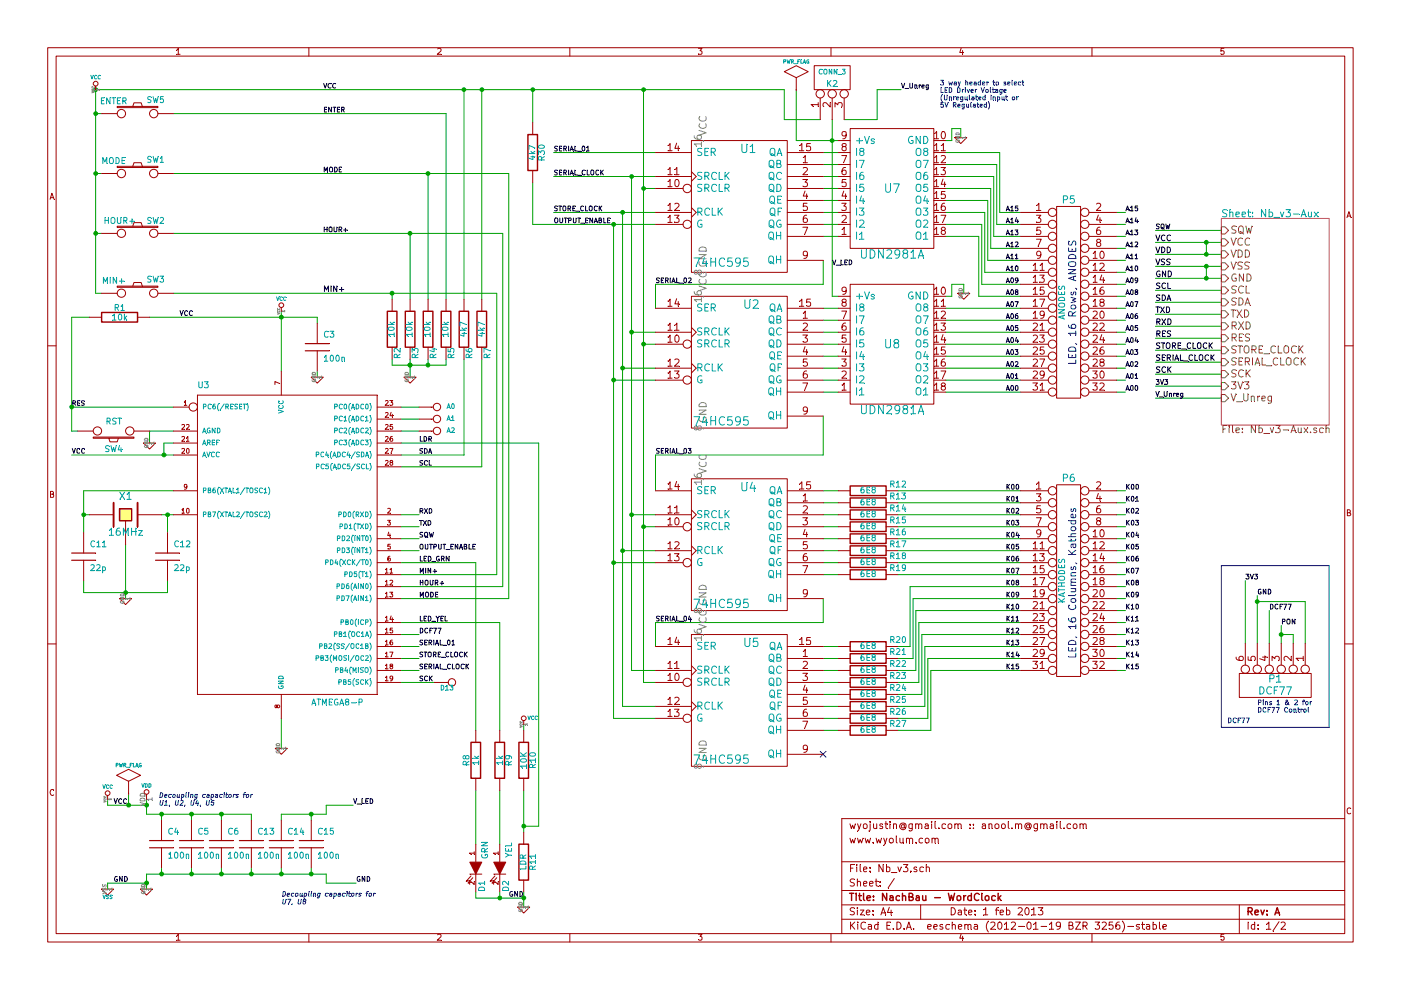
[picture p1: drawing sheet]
EESchema Schematic File Version 2  date 2/1/2013 2:38:01 PM
LIBS:Nb_v2
LIBS:power
LIBS:Nb_v3-cache
EELAYER 25  0
EELAYER END
$Descr A4 11700 8267
encoding utf-8
Sheet 1 2
Title "NachBau - WordClock"
Date "1 feb 2013"
Rev "A"
Comp ""
Comment1 "www.wyolum.com"
Comment2 "wyojustin@gmail.com :: anool.m@gmail.com"
Comment3 ""
Comment4 ""
$EndDescr
Wire Wire Line
	7000 1175 6650 1175
Wire Wire Line
	6650 1175 6650 750 
Connection ~ 2600 6800
Wire Wire Line
	2950 6725 2725 6725
Wire Wire Line
	2725 6725 2725 6800
Wire Wire Line
	2725 6800 2350 6800
Wire Wire Line
	2100 6850 2100 6800
Connection ~ 1600 6800
Wire Wire Line
	1600 6800 1600 6850
Connection ~ 2350 7300
Wire Wire Line
	2350 7250 2350 7300
Connection ~ 1850 7300
Wire Wire Line
	1850 7300 1850 7250
Connection ~ 1350 7300
Wire Wire Line
	1350 7300 1350 7250
Connection ~ 1225 6725
Wire Wire Line
	2600 6850 2600 6800
Wire Wire Line
	2100 6800 1225 6800
Wire Wire Line
	1225 6800 1225 6675
Wire Wire Line
	7525 750  7325 750 
Wire Wire Line
	7325 750  7325 1000
Wire Wire Line
	7325 1000 7050 1000
Wire Wire Line
	6550 1000 6550 750 
Wire Wire Line
	6550 1000 6850 1000
Connection ~ 3575 1450
Connection ~ 3425 1950
Connection ~ 3275 2450
Connection ~ 800  1950
Wire Wire Line
	800  1950 850  1950
Wire Wire Line
	3425 3000 3425 3150
Wire Wire Line
	7500 6000 7750 6000
Wire Wire Line
	7750 6000 7750 5500
Wire Wire Line
	7750 5500 8525 5500
Wire Wire Line
	7500 5800 7700 5800
Wire Wire Line
	7700 5800 7700 5300
Wire Wire Line
	7700 5300 8525 5300
Wire Wire Line
	7000 6100 6875 6100
Wire Wire Line
	7900 1375 8325 1375
Wire Wire Line
	8325 1375 8325 1875
Wire Wire Line
	8325 1875 8525 1875
Wire Wire Line
	7900 1575 8275 1575
Wire Wire Line
	8275 1575 8275 2075
Wire Wire Line
	8275 2075 8525 2075
Wire Wire Line
	7950 2475 7950 2375
Connection ~ 10500 5025
Wire Wire Line
	10900 5375 10900 5025
Wire Wire Line
	10900 5025 10500 5025
Wire Wire Line
	10400 5375 10400 4850
Wire Wire Line
	10500 5375 10500 4975
Wire Wire Line
	4375 7500 3975 7500
Connection ~ 4375 7500
Connection ~ 4450 750 
Wire Wire Line
	4450 750  4450 1025
Connection ~ 3875 750 
Wire Wire Line
	3875 750  3875 2500
Wire Wire Line
	3350 3800 3875 3800
Wire Wire Line
	3875 3800 3875 3000
Wire Wire Line
	8525 2275 8225 2275
Wire Wire Line
	8225 2275 8225 1775
Wire Wire Line
	8225 1775 7900 1775
Wire Wire Line
	8525 2475 8175 2475
Wire Wire Line
	8175 2475 8175 1975
Wire Wire Line
	8175 1975 7900 1975
Wire Wire Line
	8525 5100 7650 5100
Wire Wire Line
	7650 5100 7650 5600
Wire Wire Line
	7650 5600 7500 5600
Wire Wire Line
	8525 4900 7600 4900
Wire Wire Line
	7600 4900 7600 5400
Wire Wire Line
	900  7425 900  7375
Wire Wire Line
	900  7375 1225 7375
Wire Notes Line
	10200 6075 11100 6075
Wire Wire Line
	3350 5300 3500 5300
Wire Wire Line
	10200 1925 9650 1925
Wire Wire Line
	8525 4800 7500 4800
Wire Wire Line
	8525 4600 7500 4600
Wire Wire Line
	8525 4400 7500 4400
Wire Wire Line
	8525 4200 7500 4200
Wire Wire Line
	7000 4100 6875 4100
Wire Wire Line
	7000 4300 6875 4300
Wire Wire Line
	7000 4500 6875 4500
Wire Wire Line
	7000 4700 6875 4700
Wire Wire Line
	6875 5400 7000 5400
Wire Wire Line
	7000 5600 6875 5600
Wire Wire Line
	7000 5800 6875 5800
Wire Wire Line
	6875 6000 7000 6000
Connection ~ 5375 750 
Wire Wire Line
	6550 750  800  750 
Wire Wire Line
	7000 2475 6950 2475
Wire Wire Line
	8025 1150 8025 1075
Wire Wire Line
	8025 1075 7950 1075
Wire Wire Line
	7950 1075 7950 1175
Wire Wire Line
	7950 1175 7900 1175
Wire Wire Line
	8525 2575 7900 2575
Wire Wire Line
	8525 2775 7900 2775
Wire Wire Line
	8525 2975 7900 2975
Wire Wire Line
	8525 3175 7900 3175
Wire Wire Line
	5475 5400 5475 5200
Wire Wire Line
	5475 5200 6875 5200
Wire Wire Line
	6875 5200 6875 5000
Wire Wire Line
	6875 3175 7000 3175
Wire Wire Line
	6875 2975 7000 2975
Wire Wire Line
	6875 2775 7000 2775
Wire Wire Line
	6875 2575 7000 2575
Wire Wire Line
	6875 1875 7000 1875
Wire Wire Line
	6875 1675 7000 1675
Wire Wire Line
	6875 1475 7000 1475
Wire Wire Line
	6875 1275 7000 1275
Connection ~ 5200 1775
Wire Wire Line
	5475 1775 4625 1775
Wire Wire Line
	5475 1275 4625 1275
Connection ~ 5375 2875
Wire Wire Line
	5375 2875 5475 2875
Wire Wire Line
	5475 4400 5375 4400
Connection ~ 5125 3175
Wire Wire Line
	5125 3175 5475 3175
Wire Wire Line
	5275 4300 5475 4300
Connection ~ 5275 2775
Wire Wire Line
	5475 2775 5275 2775
Wire Wire Line
	5200 1775 5200 5900
Wire Wire Line
	5200 5900 5475 5900
Wire Wire Line
	3350 3500 3500 3500
Connection ~ 4025 750 
Wire Wire Line
	4250 5000 4250 1450
Wire Wire Line
	3350 5700 3625 5700
Wire Wire Line
	3350 5400 3500 5400
Wire Wire Line
	4175 6600 4175 7050
Wire Wire Line
	4200 4900 4200 1950
Wire Wire Line
	4150 4800 4150 2450
Wire Wire Line
	3350 4500 3500 4500
Wire Wire Line
	3350 3700 4500 3700
Connection ~ 1050 4950
Wire Wire Line
	1400 4850 1400 4950
Connection ~ 700  4300
Wire Wire Line
	700  4450 700  4100
Wire Wire Line
	3350 5600 3500 5600
Wire Wire Line
	1450 950  3725 950 
Connection ~ 3575 3050
Wire Wire Line
	3725 3050 3275 3050
Wire Wire Line
	3725 3050 3725 3000
Wire Wire Line
	4175 7450 4175 7500
Connection ~ 10075 2025
Connection ~ 10075 2125
Wire Wire Line
	10075 2025 10075 2125
Wire Wire Line
	9650 3025 10200 3025
Wire Wire Line
	9650 2825 10200 2825
Wire Wire Line
	9650 2625 10200 2625
Wire Wire Line
	9650 2425 10200 2425
Wire Wire Line
	9650 2225 10200 2225
Wire Wire Line
	9650 2025 10200 2025
Wire Wire Line
	4200 4900 3350 4900
Wire Wire Line
	1250 2650 2650 2650
Wire Wire Line
	4375 6100 4375 6050
Wire Wire Line
	3350 4300 3500 4300
Connection ~ 1370 3800
Wire Wire Line
	1370 3800 1370 3700
Wire Wire Line
	1370 3700 1450 3700
Wire Wire Line
	1450 3800 600  3800
Wire Wire Line
	2650 3100 2650 3150
Wire Wire Line
	3975 6600 3975 7050
Wire Wire Line
	3275 2500 3275 2450
Connection ~ 800  750 
Wire Wire Line
	1450 3400 600  3400
Wire Wire Line
	750  2650 600  2650
Wire Wire Line
	2350 2600 2350 3100
Wire Wire Line
	750  4300 700  4300
Wire Wire Line
	2350 6000 2350 6250
Wire Wire Line
	3575 3000 3575 3050
Wire Wire Line
	3425 2500 3425 1950
Wire Wire Line
	3575 2500 3575 1450
Connection ~ 3425 3050
Wire Wire Line
	1450 3600 1250 3600
Wire Wire Line
	1250 3600 1250 3700
Wire Wire Line
	1350 4300 1450 4300
Wire Wire Line
	700  4100 1450 4100
Connection ~ 2350 2650
Wire Wire Line
	3975 7500 3975 7450
Wire Wire Line
	600  2650 600  3600
Wire Wire Line
	600  3600 650  3600
Connection ~ 600  3400
Wire Wire Line
	3275 3050 3275 3000
Connection ~ 3425 3050
Wire Wire Line
	2650 2650 2650 2700
Wire Wire Line
	1050 4550 1050 5000
Wire Wire Line
	3350 4400 3500 4400
Wire Wire Line
	4375 7450 4375 7575
Wire Wire Line
	4500 3700 4500 6900
Wire Wire Line
	4500 6900 4375 6900
Connection ~ 4375 6900
Wire Wire Line
	4150 4800 3350 4800
Wire Wire Line
	3500 3600 3350 3600
Wire Wire Line
	9650 2125 10200 2125
Wire Wire Line
	9650 2325 10200 2325
Wire Wire Line
	9650 2525 10200 2525
Wire Wire Line
	9650 2725 10200 2725
Wire Wire Line
	9650 2925 10200 2925
Wire Wire Line
	9650 3125 10200 3125
Wire Wire Line
	10075 2325 10075 2225
Connection ~ 10075 2325
Connection ~ 10075 2225
Wire Wire Line
	850  950  800  950 
Connection ~ 800  950 
Wire Wire Line
	3725 950  3725 2500
Wire Wire Line
	3975 6100 3975 4700
Wire Wire Line
	1400 4450 1400 4300
Connection ~ 1400 4300
Wire Wire Line
	1400 4950 700  4950
Wire Wire Line
	700  4950 700  4850
Wire Wire Line
	3350 4600 3500 4600
Wire Wire Line
	3975 4700 3350 4700
Wire Wire Line
	3350 5200 4175 5200
Wire Wire Line
	4175 5200 4175 6100
Wire Wire Line
	3350 5500 3500 5500
Wire Wire Line
	4250 5000 3350 5000
Wire Wire Line
	3350 3400 3500 3400
Wire Wire Line
	5275 1475 5275 5600
Wire Wire Line
	5275 5600 5475 5600
Wire Wire Line
	5200 3075 5475 3075
Connection ~ 5200 3075
Wire Wire Line
	5475 4600 5200 4600
Connection ~ 5200 4600
Wire Wire Line
	5475 6000 5125 6000
Wire Wire Line
	5125 6000 5125 1875
Wire Wire Line
	5125 4700 5475 4700
Connection ~ 5125 4700
Wire Wire Line
	5375 1575 5475 1575
Connection ~ 5375 1575
Wire Wire Line
	5475 5700 5375 5700
Wire Wire Line
	5375 5700 5375 750 
Connection ~ 5375 4400
Wire Wire Line
	6875 3475 6875 3800
Wire Wire Line
	6875 3800 5475 3800
Wire Wire Line
	5475 3800 5475 4100
Wire Wire Line
	5475 1475 4625 1475
Connection ~ 5275 1475
Connection ~ 5125 1875
Wire Wire Line
	7000 1375 6875 1375
Wire Wire Line
	7000 1575 6875 1575
Wire Wire Line
	7000 1775 6875 1775
Wire Wire Line
	7000 1975 6875 1975
Wire Wire Line
	7000 2675 6875 2675
Wire Wire Line
	7000 2875 6875 2875
Wire Wire Line
	7000 3075 6875 3075
Wire Wire Line
	7000 3275 6875 3275
Wire Wire Line
	6875 2175 6875 2375
Wire Wire Line
	6875 2375 5475 2375
Wire Wire Line
	5475 2375 5475 2575
Wire Wire Line
	7900 3275 8525 3275
Wire Wire Line
	7900 3075 8525 3075
Wire Wire Line
	7900 2875 8525 2875
Wire Wire Line
	7900 2675 8525 2675
Wire Wire Line
	7950 2475 7900 2475
Wire Wire Line
	7950 2375 8050 2375
Wire Wire Line
	6875 5900 7000 5900
Wire Wire Line
	6875 5700 7000 5700
Wire Wire Line
	6875 5500 7000 5500
Wire Wire Line
	6875 4800 7000 4800
Wire Wire Line
	6875 4600 7000 4600
Wire Wire Line
	6875 4400 7000 4400
Wire Wire Line
	6875 4200 7000 4200
Wire Wire Line
	7500 4100 8525 4100
Wire Wire Line
	7500 4300 8525 4300
Wire Wire Line
	7500 4500 8525 4500
Wire Wire Line
	7500 4700 8525 4700
Wire Wire Line
	7600 5400 7500 5400
Wire Wire Line
	10200 3225 9650 3225
Wire Wire Line
	900  6675 900  6725
Wire Wire Line
	900  6725 1225 6725
Wire Wire Line
	1075 6625 1075 6725
Connection ~ 1075 6725
Wire Wire Line
	8050 2375 8050 2450
Wire Wire Line
	7500 5500 7625 5500
Wire Wire Line
	7625 5500 7625 5000
Wire Wire Line
	7625 5000 8525 5000
Wire Wire Line
	7900 1875 8200 1875
Wire Wire Line
	8200 1875 8200 2375
Wire Wire Line
	8200 2375 8525 2375
Connection ~ 5275 4300
Wire Wire Line
	3350 3900 4025 3900
Wire Wire Line
	4025 3900 4025 3000
Wire Wire Line
	4025 750  4025 2500
Wire Wire Line
	4450 1525 4450 1875
Wire Wire Line
	4450 1875 5475 1875
Wire Wire Line
	10600 5375 10600 5100
Connection ~ 4175 7500
Wire Wire Line
	4375 6600 4375 6950
Wire Wire Line
	10700 5375 10700 5225
Wire Wire Line
	10800 5375 10800 5300
Wire Wire Line
	10800 5300 10700 5300
Connection ~ 10700 5300
Wire Notes Line
	10200 6075 10200 4725
Wire Notes Line
	10200 4725 11100 4725
Wire Notes Line
	11100 4725 11100 6075
Wire Wire Line
	8525 2175 8250 2175
Wire Wire Line
	8250 2175 8250 1675
Wire Wire Line
	8250 1675 7900 1675
Wire Wire Line
	8525 1975 8300 1975
Wire Wire Line
	8300 1975 8300 1475
Wire Wire Line
	8300 1475 7900 1475
Wire Wire Line
	8525 1775 8350 1775
Wire Wire Line
	8350 1775 8350 1275
Wire Wire Line
	8350 1275 7900 1275
Wire Wire Line
	8525 5200 7675 5200
Wire Wire Line
	7675 5200 7675 5700
Wire Wire Line
	7675 5700 7500 5700
Wire Wire Line
	8525 5400 7725 5400
Wire Wire Line
	7725 5400 7725 5900
Wire Wire Line
	7725 5900 7500 5900
Wire Wire Line
	8525 5600 7775 5600
Wire Wire Line
	7775 5600 7775 6100
Wire Wire Line
	7775 6100 7500 6100
Wire Wire Line
	800  750  800  2450
Wire Wire Line
	800  2450 850  2450
Wire Wire Line
	800  1450 850  1450
Connection ~ 800  1450
Wire Wire Line
	4150 2450 1450 2450
Wire Wire Line
	4200 1950 1450 1950
Wire Wire Line
	4250 1450 1450 1450
Wire Wire Line
	9325 5600 9400 5600
Wire Wire Line
	9325 5400 9400 5400
Wire Wire Line
	9325 5200 9400 5200
Wire Wire Line
	9400 5000 9325 5000
Wire Wire Line
	9325 4700 9400 4700
Wire Wire Line
	9325 4500 9400 4500
Wire Wire Line
	9325 4300 9400 4300
Wire Wire Line
	9325 4100 9400 4100
Wire Wire Line
	9400 4200 9325 4200
Wire Wire Line
	9400 4400 9325 4400
Wire Wire Line
	9400 4600 9325 4600
Wire Wire Line
	9400 4800 9325 4800
Wire Wire Line
	9325 4900 9400 4900
Wire Wire Line
	9325 5100 9400 5100
Wire Wire Line
	9400 5300 9325 5300
Wire Wire Line
	9400 5500 9325 5500
Wire Wire Line
	9400 3175 9325 3175
Wire Wire Line
	9400 2975 9325 2975
Wire Wire Line
	9325 2775 9400 2775
Wire Wire Line
	9325 2575 9400 2575
Wire Wire Line
	9400 2475 9325 2475
Wire Wire Line
	9400 2275 9325 2275
Wire Wire Line
	9400 2075 9325 2075
Wire Wire Line
	9400 1875 9325 1875
Wire Wire Line
	9325 1775 9400 1775
Wire Wire Line
	9325 1975 9400 1975
Wire Wire Line
	9325 2175 9400 2175
Wire Wire Line
	9325 2375 9400 2375
Wire Wire Line
	9400 2675 9325 2675
Wire Wire Line
	9325 2875 9400 2875
Wire Wire Line
	9325 3075 9400 3075
Wire Wire Line
	9325 3275 9400 3275
Wire Wire Line
	6950 2475 6950 1000
Connection ~ 6950 1175
Wire Wire Line
	10200 3325 9650 3325
Wire Wire Line
	2600 7300 2600 7250
Wire Wire Line
	1225 7425 1225 7300
Connection ~ 1225 7375
Wire Wire Line
	1600 7250 1600 7300
Connection ~ 1600 7300
Wire Wire Line
	2100 7250 2100 7300
Connection ~ 2100 7300
Wire Wire Line
	1350 6850 1350 6800
Connection ~ 1350 6800
Wire Wire Line
	1850 6800 1850 6850
Connection ~ 1850 6800
Wire Wire Line
	2350 6800 2350 6850
Wire Wire Line
	1225 7300 2725 7300
Wire Wire Line
	2725 7300 2725 7375
Wire Wire Line
	2725 7375 2975 7375
Connection ~ 2600 7300
$Comp
L PWR_FLAG #FLG01
U 1 1
P 6650 750
F 0 "#FLG01" H 6650 1020 30  0001 C CNN
F 1 "PWR_FLAG" H 6650 980 30  0000 C CNN
	1    6650 750 
	1    0    0    -1  
$EndComp
Text Notes 2350 7500 0    40   Italic 8
Decoupling capacitors for\nU7, U8
Text Label 2975 7375 0    40   ~ 0
GND
Text Label 2950 6725 0    40   ~ 0
V_LED
Text Notes 1325 6675 0    40   Italic 8
Decoupling capacitors for\nU1, U2, U4, U5
$Comp
L C C15
U 1 1
P 2600 7050
F 0 "C15" H 2650 7150 50  0000 L CNN
F 1 "100n" H 2650 6950 50  0000 L CNN
F 2 "C2" H 2600 7050 60  0001 C CNN
	1    2600 7050
	1    0    0    -1  
$EndComp
$Comp
L C C14
U 1 1
P 2350 7050
F 0 "C14" H 2400 7150 50  0000 L CNN
F 1 "100n" H 2400 6950 50  0000 L CNN
F 2 "C2" H 2350 7050 60  0001 C CNN
	1    2350 7050
	1    0    0    -1  
$EndComp
$Comp
L C C13
U 1 1
P 2100 7050
F 0 "C13" H 2150 7150 50  0000 L CNN
F 1 "100n" H 2150 6950 50  0000 L CNN
F 2 "C2" H 2100 7050 60  0001 C CNN
	1    2100 7050
	1    0    0    -1  
$EndComp
$Comp
L C C6
U 1 1
P 1850 7050
F 0 "C6" H 1900 7150 50  0000 L CNN
F 1 "100n" H 1900 6950 50  0000 L CNN
F 2 "C2" H 1850 7050 60  0001 C CNN
	1    1850 7050
	1    0    0    -1  
$EndComp
$Comp
L C C5
U 1 1
P 1600 7050
F 0 "C5" H 1650 7150 50  0000 L CNN
F 1 "100n" H 1650 6950 50  0000 L CNN
F 2 "C2" H 1600 7050 60  0001 C CNN
	1    1600 7050
	1    0    0    -1  
$EndComp
$Comp
L C C4
U 1 1
P 1350 7050
F 0 "C4" H 1400 7150 50  0000 L CNN
F 1 "100n" H 1400 6950 50  0000 L CNN
F 2 "C2" H 1350 7050 60  0001 C CNN
	1    1350 7050
	1    0    0    -1  
$EndComp
Text Notes 7850 725  0    40   ~ 0
3 way header to select\nLED Driver Voltage\n(Unregulated Input or\n5V Regulated)
Text Label 6950 2225 0    40   ~ 0
V_LED
Text Label 9650 3325 0    40   ~ 0
V_Unreg
Text Label 7525 750  0    40   ~ 0
V_Unreg
$Comp
L CONN_3 K2
U 1 1
P 6950 650
F 0 "K2" V 6900 650 50  0000 C CNN
F 1 "CONN_3" V 7000 650 40  0000 C CNN
F 2 "pin_strip_3" V 7100 650 40  0001 C CNN
	1    6950 650 
	0    -1   -1   0   
$EndComp
Text Label 8400 4100 0    40   ~ 0
K00
Text Label 8400 5600 0    40   ~ 0
K15
Text Label 8400 5500 0    40   ~ 0
K14
Text Label 8400 5400 0    40   ~ 0
K13
Text Label 8400 5300 0    40   ~ 0
K12
Text Label 8400 5200 0    40   ~ 0
K11
Text Label 8400 5100 0    40   ~ 0
K10
Text Label 8400 5000 0    40   ~ 0
K09
Text Label 8400 4900 0    40   ~ 0
K08
Text Label 8400 4800 0    40   ~ 0
K07
Text Label 8400 4700 0    40   ~ 0
K06
Text Label 8400 4600 0    40   ~ 0
K05
Text Label 8400 4500 0    40   ~ 0
K04
Text Label 8400 4400 0    40   ~ 0
K03
Text Label 8400 4300 0    40   ~ 0
K02
Text Label 8400 4200 0    40   ~ 0
K01
Text Label 8400 1775 0    40   ~ 0
A15
Text Label 8400 1875 0    40   ~ 0
A14
Text Label 8400 1975 0    40   ~ 0
A13
Text Label 8400 2075 0    40   ~ 0
A12
Text Label 8400 2175 0    40   ~ 0
A11
Text Label 8400 2275 0    40   ~ 0
A10
Text Label 8400 2375 0    40   ~ 0
A09
Text Label 8400 2475 0    40   ~ 0
A08
Text Label 8400 2575 0    40   ~ 0
A07
Text Label 8400 2675 0    40   ~ 0
A06
Text Label 8400 2775 0    40   ~ 0
A05
Text Label 8400 2875 0    40   ~ 0
A04
Text Label 8400 2975 0    40   ~ 0
A03
Text Label 8400 3075 0    40   ~ 0
A02
Text Label 8400 3175 0    40   ~ 0
A01
Text Label 8400 3275 0    40   ~ 0
A00
Text Label 9400 3275 0    40   ~ 0
A00
Text Label 9400 3175 0    40   ~ 0
A01
Text Label 9400 3075 0    40   ~ 0
A02
Text Label 9400 2975 0    40   ~ 0
A03
Text Label 9400 2875 0    40   ~ 0
A04
Text Label 9400 2775 0    40   ~ 0
A05
Text Label 9400 2675 0    40   ~ 0
A06
Text Label 9400 2575 0    40   ~ 0
A07
Text Label 9400 2475 0    40   ~ 0
A08
Text Label 9400 2375 0    40   ~ 0
A09
Text Label 9400 2275 0    40   ~ 0
A10
Text Label 9400 2175 0    40   ~ 0
A11
Text Label 9400 2075 0    40   ~ 0
A12
Text Label 9400 1975 0    40   ~ 0
A13
Text Label 9400 1875 0    40   ~ 0
A14
Text Label 9400 1775 0    40   ~ 0
A15
Text Label 9400 4200 0    40   ~ 0
K01
Text Label 9400 4300 0    40   ~ 0
K02
Text Label 9400 4400 0    40   ~ 0
K03
Text Label 9400 4500 0    40   ~ 0
K04
Text Label 9400 4600 0    40   ~ 0
K05
Text Label 9400 4700 0    40   ~ 0
K06
Text Label 9400 4800 0    40   ~ 0
K07
Text Label 9400 4900 0    40   ~ 0
K08
Text Label 9400 5000 0    40   ~ 0
K09
Text Label 9400 5100 0    40   ~ 0
K10
Text Label 9400 5200 0    40   ~ 0
K11
Text Label 9400 5300 0    40   ~ 0
K12
Text Label 9400 5400 0    40   ~ 0
K13
Text Label 9400 5500 0    40   ~ 0
K14
Text Label 9400 5600 0    40   ~ 0
K15
Text Label 9400 4100 0    40   ~ 0
K00
$Comp
L CONN_16X2 P5
U 1 1
P 8925 2525
F 0 "P5" H 8925 3375 60  0000 C CNN
F 1 "ANODES" V 8875 2525 50  0000 C CNN
F 2 "pin_strip_16x2" H 8925 2925 60  0001 C CNN
	1    8925 2525
	1    0    0    -1  
$EndComp
$Comp
L CONN_16X2 P6
U 1 1
P 8925 4850
F 0 "P6" H 8925 5700 60  0000 C CNN
F 1 "KATHODES" V 8875 4850 50  0000 C CNN
F 2 "pin_strip_16x2" H 8925 5250 60  0001 C CNN
	1    8925 4850
	1    0    0    -1  
$EndComp
Text Label 2700 1950 0    39   ~ 0
HOUR+
Text Label 2700 950  0    40   ~ 0
ENTER
$Comp
L R R27
U 1 1
P 7250 6100
F 0 "R27" V 7200 6350 50  0000 C CNN
F 1 "6E8" V 7250 6100 50  0000 C CNN
F 2 "RC03" H 7250 6100 60  0001 C CNN
	1    7250 6100
	0    1    1    0   
$EndComp
$Comp
L CONN_6 P1
U 1 1
P 10650 5725
F 0 "P1" V 10600 5725 60  0000 C CNN
F 1 "DCF77" V 10700 5725 60  0000 C CNN
F 2 "pin_strip_6" V 10800 5725 60  0001 C CNN
	1    10650 5725
	0    1    1    0   
$EndComp
Text Notes 10500 5900 0    40   ~ 0
Pins 1 & 2 for \nDCF77 Control
Text Label 4250 7500 0    40   ~ 0
GND
Text Label 10700 5225 0    40   ~ 0
PON
$Comp
L R R30
U 1 1
P 4450 1275
F 0 "R30" V 4530 1275 50  0000 C CNN
F 1 "4k7" V 4450 1275 50  0000 C CNN
F 2 "rc03_vert" H 4450 1275 60  0001 C CNN
	1    4450 1275
	1    0    0    -1  
$EndComp
$Comp
L CRYSTAL X1
U 1 1
P 1050 4300
F 0 "X1" H 1050 4450 60  0000 C CNN
F 1 "16MHz" H 1050 4150 60  0000 C CNN
F 2 "XTAL_2" H 1050 4300 60  0001 C CNN
	1    1050 4300
	1    0    0    -1  
$EndComp
$Comp
L PWR_FLAG #FLG02
U 1 1
P 1075 6625
F 0 "#FLG02" H 1075 6895 30  0001 C CNN
F 1 "PWR_FLAG" H 1075 6855 30  0000 C CNN
	1    1075 6625
	1    0    0    -1  
$EndComp
Text Label 950  7375 0    40   ~ 0
GND
Text Label 950  6725 0    40   ~ 0
VCC
$Comp
L GND #PWR03
U 1 1
P 1225 7425
F 0 "#PWR03" H 1225 7425 30  0001 C CNN
F 1 "GND" H 1225 7355 30  0001 C CNN
	1    1225 7425
	1    0    0    -1  
$EndComp
$Comp
L VSS #PWR04
U 1 1
P 900 7425
F 0 "#PWR04" H 900 7425 30  0001 C CNN
F 1 "VSS" H 900 7355 30  0000 C CNN
	1    900  7425
	1    0    0    -1  
$EndComp
$Comp
L VDD #PWR05
U 1 1
P 1225 6675
F 0 "#PWR05" H 1225 6775 30  0001 C CNN
F 1 "VDD" H 1225 6785 30  0000 C CNN
	1    1225 6675
	1    0    0    -1  
$EndComp
$Comp
L VCC #PWR06
U 1 1
P 900 6675
F 0 "#PWR06" H 900 6775 30  0001 C CNN
F 1 "VCC" H 900 6775 30  0000 C CNN
	1    900  6675
	1    0    0    -1  
$EndComp
Text Notes 10250 6050 0    40   ~ 0
DCF77
Text Label 10600 5100 0    40   ~ 0
DCF77
Text Label 10500 4975 0    40   ~ 0
GND
Text Label 10400 4850 0    40   ~ 0
3V3
Text Label 9650 3225 0    40   ~ 0
3V3
Text Label 3500 5700 0    40   ~ 0
SCK
Text Label 9650 1925 0    40   ~ 0
SQW
$Comp
L R R26
U 1 1
P 7250 6000
F 0 "R26" V 7200 6250 50  0000 C CNN
F 1 "6E8" V 7250 6000 50  0000 C CNN
F 2 "RC03" H 7250 6000 60  0001 C CNN
	1    7250 6000
	0    1    1    0   
$EndComp
$Comp
L R R25
U 1 1
P 7250 5900
F 0 "R25" V 7200 6150 50  0000 C CNN
F 1 "6E8" V 7250 5900 50  0000 C CNN
F 2 "RC03" H 7250 5900 60  0001 C CNN
	1    7250 5900
	0    1    1    0   
$EndComp
$Comp
L R R24
U 1 1
P 7250 5800
F 0 "R24" V 7200 6050 50  0000 C CNN
F 1 "6E8" V 7250 5800 50  0000 C CNN
F 2 "RC03" H 7250 5800 60  0001 C CNN
	1    7250 5800
	0    1    1    0   
$EndComp
$Comp
L R R23
U 1 1
P 7250 5700
F 0 "R23" V 7200 5950 50  0000 C CNN
F 1 "6E8" V 7250 5700 50  0000 C CNN
F 2 "RC03" H 7250 5700 60  0001 C CNN
	1    7250 5700
	0    1    1    0   
$EndComp
$Comp
L R R22
U 1 1
P 7250 5600
F 0 "R22" V 7200 5850 50  0000 C CNN
F 1 "6E8" V 7250 5600 50  0000 C CNN
F 2 "RC03" H 7250 5600 60  0001 C CNN
	1    7250 5600
	0    1    1    0   
$EndComp
$Comp
L R R21
U 1 1
P 7250 5500
F 0 "R21" V 7200 5750 50  0000 C CNN
F 1 "6E8" V 7250 5500 50  0000 C CNN
F 2 "RC03" H 7250 5500 60  0001 C CNN
	1    7250 5500
	0    1    1    0   
$EndComp
$Comp
L R R20
U 1 1
P 7250 5400
F 0 "R20" V 7200 5650 50  0000 C CNN
F 1 "6E8" V 7250 5400 50  0000 C CNN
F 2 "RC03" H 7250 5400 60  0001 C CNN
	1    7250 5400
	0    1    1    0   
$EndComp
$Comp
L R R19
U 1 1
P 7250 4800
F 0 "R19" V 7200 5050 50  0000 C CNN
F 1 "6E8" V 7250 4800 50  0000 C CNN
F 2 "RC03" H 7250 4800 60  0001 C CNN
	1    7250 4800
	0    1    1    0   
$EndComp
$Comp
L R R18
U 1 1
P 7250 4700
F 0 "R18" V 7200 4950 50  0000 C CNN
F 1 "6E8" V 7250 4700 50  0000 C CNN
F 2 "RC03" H 7250 4700 60  0001 C CNN
	1    7250 4700
	0    1    1    0   
$EndComp
$Comp
L R R17
U 1 1
P 7250 4600
F 0 "R17" V 7200 4850 50  0000 C CNN
F 1 "6E8" V 7250 4600 50  0000 C CNN
F 2 "RC03" H 7250 4600 60  0001 C CNN
	1    7250 4600
	0    1    1    0   
$EndComp
$Comp
L R R16
U 1 1
P 7250 4500
F 0 "R16" V 7200 4750 50  0000 C CNN
F 1 "6E8" V 7250 4500 50  0000 C CNN
F 2 "RC03" H 7250 4500 60  0001 C CNN
	1    7250 4500
	0    1    1    0   
$EndComp
$Comp
L R R15
U 1 1
P 7250 4400
F 0 "R15" V 7200 4650 50  0000 C CNN
F 1 "6E8" V 7250 4400 50  0000 C CNN
F 2 "RC03" H 7250 4400 60  0001 C CNN
	1    7250 4400
	0    1    1    0   
$EndComp
$Comp
L R R14
U 1 1
P 7250 4300
F 0 "R14" V 7200 4550 50  0000 C CNN
F 1 "6E8" V 7250 4300 50  0000 C CNN
F 2 "RC03" H 7250 4300 60  0001 C CNN
	1    7250 4300
	0    1    1    0   
$EndComp
$Comp
L R R13
U 1 1
P 7250 4200
F 0 "R13" V 7200 4450 50  0000 C CNN
F 1 "6E8" V 7250 4200 50  0000 C CNN
F 2 "RC03" H 7250 4200 60  0001 C CNN
	1    7250 4200
	0    1    1    0   
$EndComp
$Comp
L R R12
U 1 1
P 7250 4100
F 0 "R12" V 7200 4350 50  0000 C CNN
F 1 "6E8" V 7250 4100 50  0000 C CNN
F 2 "RC03" H 7250 4100 60  0001 C CNN
	1    7250 4100
	0    1    1    0   
$EndComp
$Comp
L GND #PWR07
U 1 1
P 8050 2450
F 0 "#PWR07" H 8050 2450 30  0001 C CNN
F 1 "GND" H 8050 2380 30  0001 C CNN
	1    8050 2450
	1    0    0    -1  
$EndComp
$Comp
L GND #PWR08
U 1 1
P 8025 1150
F 0 "#PWR08" H 8025 1150 30  0001 C CNN
F 1 "GND" H 8025 1080 30  0001 C CNN
	1    8025 1150
	1    0    0    -1  
$EndComp
Text Label 4625 1875 0    40   ~ 0
OUTPUT_ENABLE
Text Label 4625 1775 0    40   ~ 0
STORE_CLOCK
Text Label 4625 1475 0    40   ~ 0
SERIAL_CLOCK
NoConn ~ 6875 6300
Text Label 5475 5200 0    40   ~ 0
SERIAL_04
Text Label 5475 3800 0    40   ~ 0
SERIAL_03
Text Label 5475 2375 0    40   ~ 0
SERIAL_02
Text Label 4625 1275 0    40   ~ 0
SERIAL_01
$Comp
L CONN_1 D13
U 1 1
P 3775 5700
F 0 "D13" H 3675 5650 40  0000 L CNN
F 1 "CONN_1" H 3775 5755 30  0001 C CNN
F 2 "Pad01" H 3775 5700 60  0001 C CNN
	1    3775 5700
	1    0    0    -1  
$EndComp
$Comp
L CONN_1 A0
U 1 1
P 3650 3400
F 0 "A0" H 3730 3400 40  0000 L CNN
F 1 "CONN_1" H 3650 3455 30  0001 C CNN
F 2 "Pad01" H 3650 3400 60  0001 C CNN
	1    3650 3400
	1    0    0    -1  
$EndComp
$Comp
L CONN_1 A1
U 1 1
P 3650 3500
F 0 "A1" H 3730 3500 40  0000 L CNN
F 1 "CONN_1" H 3650 3555 30  0001 C CNN
F 2 "Pad01" H 3650 3500 60  0001 C CNN
	1    3650 3500
	1    0    0    -1  
$EndComp
Text Label 3500 5600 0    40   ~ 0
SERIAL_CLOCK
Text Label 3500 5500 0    40   ~ 0
STORE_CLOCK
Text Label 3500 5400 0    40   ~ 0
SERIAL_01
Text Label 3500 5300 0    40   ~ 0
DCF77
Text Label 3500 4700 0    40   ~ 0
LED_GRN
Text Label 3500 5000 0    40   ~ 0
MODE
Text Label 3500 4900 0    40   ~ 0
HOUR+
Text Label 3500 4800 0    40   ~ 0
MIN+
$Comp
L LED D2
U 1 1
P 4175 7250
F 0 "D2" H 4325 7300 50  0000 C CNN
F 1 "YEL" H 4025 7325 50  0000 C CNN
F 2 "led_5mm_yellow" H 4175 7250 60  0001 C CNN
	1    4175 7250
	0    1    1    0   
$EndComp
Text Label 3500 4500 0    40   ~ 0
SQW
$Comp
L UDN2981A U8
U 1 1
P 7450 2875
F 0 "U8" H 7450 2875 70  0000 C CNN
F 1 "UDN2981A" H 7450 3425 70  0000 C CNN
F 2 "dil_18-300_socket" H 7450 2875 60  0001 C CNN
	1    7450 2875
	1    0    0    1   
$EndComp
$Comp
L UDN2981A U7
U 1 1
P 7450 1575
F 0 "U7" H 7450 1575 70  0000 C CNN
F 1 "UDN2981A" H 7450 2125 70  0000 C CNN
F 2 "dil_18-300_socket" H 7450 1575 60  0001 C CNN
	1    7450 1575
	1    0    0    1   
$EndComp
$Comp
L 74HC595 U1
U 1 1
P 6175 1725
F 0 "U1" H 6250 2200 70  0000 C CNN
F 1 "74HC595" H 6025 1250 70  0000 C CNN
F 2 "dil_16-300_socket" H 6175 1725 60  0001 C CNN
	1    6175 1725
	1    0    0    -1  
$EndComp
$Comp
L 74HC595 U2
U 1 1
P 6175 3025
F 0 "U2" H 6275 3500 70  0000 C CNN
F 1 "74HC595" H 6025 2525 70  0000 C CNN
F 2 "dil_16-300_socket" H 6175 3025 60  0001 C CNN
	1    6175 3025
	1    0    0    -1  
$EndComp
$Comp
L 74HC595 U4
U 1 1
P 6175 4550
F 0 "U4" H 6250 5025 70  0000 C CNN
F 1 "74HC595" H 6025 4050 70  0000 C CNN
F 2 "dil_16-300_socket" H 6175 4550 60  0001 C CNN
	1    6175 4550
	1    0    0    -1  
$EndComp
$Comp
L 74HC595 U5
U 1 1
P 6175 5850
F 0 "U5" H 6275 6325 70  0000 C CNN
F 1 "74HC595" H 6025 5350 70  0000 C CNN
F 2 "dil_16-300_socket" H 6175 5850 60  0001 C CNN
	1    6175 5850
	1    0    0    -1  
$EndComp
$Comp
L C C12
U 1 1
P 1400 4650
F 0 "C12" H 1450 4750 50  0000 L CNN
F 1 "22p" H 1450 4550 50  0000 L CNN
F 2 "cnp_3mm_disc" H 1400 4650 60  0001 C CNN
	1    1400 4650
	1    0    0    -1  
$EndComp
$Comp
L C C11
U 1 1
P 700 4650
F 0 "C11" H 750 4750 50  0000 L CNN
F 1 "22p" H 750 4550 50  0000 L CNN
F 2 "cnp_3mm_disc" H 700 4650 60  0001 C CNN
	1    700  4650
	1    0    0    -1  
$EndComp
$Comp
L R R11
U 1 1
P 4375 7200
F 0 "R11" V 4455 7200 50  0000 C CNN
F 1 "LDR" V 4375 7200 50  0000 C CNN
F 2 "pin_strip_2" H 4375 7200 60  0001 C CNN
	1    4375 7200
	1    0    0    -1  
$EndComp
Text Label 3500 5200 0    40   ~ 0
LED_YEL
$Comp
L R R5
U 1 1
P 3725 2750
F 0 "R5" V 3775 2550 50  0000 C CNN
F 1 "10k" V 3725 2750 50  0000 C CNN
F 2 "rc03_vert" H 3725 2750 60  0001 C CNN
	1    3725 2750
	1    0    0    -1  
$EndComp
$Comp
L SW_PUSH SW5
U 1 1
P 1150 950
F 0 "SW5" H 1300 1060 50  0000 C CNN
F 1 "ENTER" H 950 1050 50  0000 C CNN
F 2 "SW_PB_V_H" H 1150 950 60  0001 C CNN
F 3 "http://industrial.panasonic.com/www-data/pdf/ATK0000/ATK0000CE32.pdf" H 1150 950 60  0001 C CNN
F 4 "P10884S-ND" H 1150 950 60  0001 C CNN "DigiKey"
	1    1150 950 
	1    0    0    -1  
$EndComp
Text Label 3500 3700 0    40   ~ 0
LDR
Text Label 3500 4600 0    40   ~ 0
OUTPUT_ENABLE
$Comp
L CONN_1 A2
U 1 1
P 3650 3600
F 0 "A2" H 3730 3600 40  0000 L CNN
F 1 "CONN_1" H 3650 3655 30  0001 C CNN
F 2 "Pad01" H 3650 3600 60  0001 C CNN
	1    3650 3600
	1    0    0    -1  
$EndComp
$Comp
L GND #PWR09
U 1 1
P 4375 7575
F 0 "#PWR09" H 4375 7575 30  0001 C CNN
F 1 "GND" H 4375 7505 30  0001 C CNN
	1    4375 7575
	1    0    0    -1  
$EndComp
$Comp
L VCC #PWR010
U 1 1
P 4375 6050
F 0 "#PWR010" H 4375 6150 30  0001 C CNN
F 1 "VCC" H 4450 6100 30  0000 C CNN
	1    4375 6050
	1    0    0    -1  
$EndComp
$Comp
L R R10
U 1 1
P 4375 6350
F 0 "R10" V 4300 6350 50  0000 C CNN
F 1 "10K" V 4375 6350 50  0000 C CNN
F 2 "rc03_vert" H 4375 6350 60  0001 C CNN
	1    4375 6350
	-1   0    0    1   
$EndComp
$Comp
L R R9
U 1 1
P 4175 6350
F 0 "R9" V 4100 6350 50  0000 C CNN
F 1 "1k" V 4175 6350 50  0000 C CNN
F 2 "rc03_vert" H 4175 6350 60  0001 C CNN
	1    4175 6350
	-1   0    0    1   
$EndComp
Text Label 600  3800 0    40   ~ 0
VCC
Text Label 1500 2650 0    40   ~ 0
VCC
$Comp
L GND #PWR011
U 1 1
P 2650 3150
F 0 "#PWR011" H 2650 3150 30  0001 C CNN
F 1 "GND" H 2650 3080 30  0001 C CNN
	1    2650 3150
	1    0    0    -1  
$EndComp
$Comp
L C C3
U 1 1
P 2650 2900
F 0 "C3" H 2700 3000 50  0000 L CNN
F 1 "100n" H 2700 2800 50  0000 L CNN
F 2 "C2" H 2650 2900 60  0001 C CNN
	1    2650 2900
	1    0    0    -1  
$EndComp
Text Label 9650 2825 0    47   ~ 0
RES
Text Label 9650 2625 0    47   ~ 0
TXD
Text Label 9650 2725 0    47   ~ 0
RXD
Text Label 9650 2925 0    47   ~ 0
STORE_CLOCK
Text Label 9650 3025 0    47   ~ 0
SERIAL_CLOCK
Text Label 9650 2125 0    47   ~ 0
VDD
Text Label 9650 2025 0    47   ~ 0
VCC
Text Notes 9000 5500 1    60   ~ 0
LED, 16 Columns, Kathodes
Text Notes 9000 3050 1    60   ~ 0
LED, 16 Rows, ANODES
Text Label 600  3400 0    39   ~ 0
RES
Text Label 2700 2450 0    47   ~ 0
MIN+
$Comp
L R R2
U 1 1
P 3275 2750
F 0 "R2" V 3325 2550 50  0000 C CNN
F 1 "10k" V 3275 2750 50  0000 C CNN
F 2 "rc03_vert" H 3275 2750 60  0001 C CNN
	1    3275 2750
	1    0    0    -1  
$EndComp
$Comp
L SW_PUSH SW3
U 1 1
P 1150 2450
F 0 "SW3" H 1300 2560 50  0000 C CNN
F 1 "MIN+" H 950 2550 50  0000 C CNN
F 2 "SW_PB_V_H" H 1150 2450 60  0001 C CNN
F 3 "http://industrial.panasonic.com/www-data/pdf/ATK0000/ATK0000CE32.pdf" H 1150 2450 60  0001 C CNN
F 4 "P10884S-ND" H 1150 2450 60  0001 C CNN "DigiKey"
	1    1150 2450
	1    0    0    -1  
$EndComp
$Comp
L SW_PUSH SW4
U 1 1
P 950 3600
F 0 "SW4" H 950 3750 50  0000 C CNN
F 1 "RST" H 950 3520 50  0000 C CNN
F 2 "SW_PB_V_H" H 950 3600 60  0001 C CNN
F 3 "http://industrial.panasonic.com/www-data/pdf/ATK0000/ATK0000CE32.pdf" H 950 3600 60  0001 C CNN
F 4 "P10884S-ND" H 950 3600 60  0001 C CNN "DigiKey"
	1    950  3600
	-1   0    0    1   
$EndComp
$Comp
L SW_PUSH SW2
U 1 1
P 1150 1950
F 0 "SW2" H 1300 2050 50  0000 C CNN
F 1 "HOUR+" H 1000 2050 50  0000 C CNN
F 2 "SW_PB_V_H" H 1150 1950 60  0001 C CNN
F 3 "http://industrial.panasonic.com/www-data/pdf/ATK0000/ATK0000CE32.pdf" H 1150 1950 60  0001 C CNN
F 4 "P10884S-ND" H 1150 1950 60  0001 C CNN "DigiKey"
	1    1150 1950
	1    0    0    -1  
$EndComp
$Comp
L SW_PUSH SW1
U 1 1
P 1150 1450
F 0 "SW1" H 1300 1560 50  0000 C CNN
F 1 "MODE" H 950 1550 50  0000 C CNN
F 2 "SW_PB_V_H" H 1150 1450 60  0001 C CNN
F 3 "http://industrial.panasonic.com/www-data/pdf/ATK0000/ATK0000CE32.pdf" H 1150 1450 60  0001 C CNN
F 4 "P10884S-ND" H 1150 1450 60  0001 C CNN "DigiKey"
	1    1150 1450
	1    0    0    -1  
$EndComp
Text Label 2700 750  0    39   ~ 0
VCC
$Comp
L R R6
U 1 1
P 3875 2750
F 0 "R6" V 3925 2550 50  0000 C CNN
F 1 "4k7" V 3875 2750 50  0000 C CNN
F 2 "rc03_vert" H 3875 2750 60  0001 C CNN
	1    3875 2750
	1    0    0    -1  
$EndComp
$Comp
L R R7
U 1 1
P 4025 2750
F 0 "R7" V 4075 2550 50  0000 C CNN
F 1 "4k7" V 4025 2750 50  0000 C CNN
F 2 "rc03_vert" H 4025 2750 60  0001 C CNN
	1    4025 2750
	1    0    0    -1  
$EndComp
Text Label 9650 2525 0    47   ~ 0
SDA
Text Label 9650 2425 0    47   ~ 0
SCL
Text Label 3500 3800 0    39   ~ 0
SDA
Text Label 3500 3900 0    39   ~ 0
SCL
Text Label 9650 2225 0    47   ~ 0
VSS
Text Label 9650 2325 0    47   ~ 0
GND
Text Label 9650 3125 0    47   ~ 0
SCK
Text Label 3500 4400 0    39   ~ 0
TXD
Text Label 3500 4300 0    39   ~ 0
RXD
$Sheet
S 10200 1825 900  1725
U 4B3F1092
F0 "Nb_v3-Aux" 60
F1 "Nb_v3-Aux.sch" 60
F2 "GND" I L 10200 2325 60 
F3 "VSS" I L 10200 2225 60 
F4 "SCL" I L 10200 2425 60 
F5 "SDA" I L 10200 2525 60 
F6 "RXD" I L 10200 2725 60 
F7 "TXD" I L 10200 2625 60 
F8 "RES" I L 10200 2825 60 
F9 "VDD" I L 10200 2125 60 
F10 "VCC" I L 10200 2025 60 
F11 "SQW" I L 10200 1925 60 
F12 "SERIAL_CLOCK" I L 10200 3025 60 
F13 "SCK" I L 10200 3125 60 
F14 "STORE_CLOCK" I L 10200 2925 60 
F15 "3V3" I L 10200 3225 60 
F16 "V_Unreg" I L 10200 3325 60 
$EndSheet
Text Label 2700 1450 0    39   ~ 0
MODE
$Comp
L GND #PWR012
U 1 1
P 2350 6250
F 0 "#PWR012" H 2350 6250 30  0001 C CNN
F 1 "GND" H 2350 6180 30  0001 C CNN
	1    2350 6250
	1    0    0    -1  
$EndComp
$Comp
L VCC #PWR013
U 1 1
P 2350 2600
F 0 "#PWR013" H 2350 2700 30  0001 C CNN
F 1 "VCC" H 2350 2700 30  0000 C CNN
	1    2350 2600
	1    0    0    -1  
$EndComp
$Comp
L GND #PWR014
U 1 1
P 1250 3700
F 0 "#PWR014" H 1250 3700 30  0001 C CNN
F 1 "GND" H 1250 3630 30  0001 C CNN
	1    1250 3700
	1    0    0    -1  
$EndComp
$Comp
L GND #PWR015
U 1 1
P 1050 5000
F 0 "#PWR015" H 1050 5000 30  0001 C CNN
F 1 "GND" H 1050 4930 30  0001 C CNN
	1    1050 5000
	1    0    0    -1  
$EndComp
$Comp
L VCC #PWR016
U 1 1
P 800 750
F 0 "#PWR016" H 800 850 30  0001 C CNN
F 1 "VCC" H 800 850 30  0000 C CNN
	1    800  750 
	1    0    0    -1  
$EndComp
$Comp
L GND #PWR017
U 1 1
P 3425 3150
F 0 "#PWR017" H 3425 3150 30  0001 C CNN
F 1 "GND" H 3425 3080 30  0001 C CNN
	1    3425 3150
	1    0    0    -1  
$EndComp
$Comp
L R R4
U 1 1
P 3575 2750
F 0 "R4" V 3625 2550 50  0000 C CNN
F 1 "10k" V 3575 2750 50  0000 C CNN
F 2 "rc03_vert" H 3575 2750 60  0001 C CNN
	1    3575 2750
	1    0    0    -1  
$EndComp
$Comp
L R R3
U 1 1
P 3425 2750
F 0 "R3" V 3475 2550 50  0000 C CNN
F 1 "10k" V 3425 2750 50  0000 C CNN
F 2 "rc03_vert" H 3425 2750 60  0001 C CNN
	1    3425 2750
	1    0    0    -1  
$EndComp
$Comp
L LED D1
U 1 1
P 3975 7250
F 0 "D1" H 4125 7300 50  0000 C CNN
F 1 "GRN" H 3825 7325 50  0000 C CNN
F 2 "led_5mm_green" H 3975 7250 60  0001 C CNN
	1    3975 7250
	0    1    1    0   
$EndComp
$Comp
L R R8
U 1 1
P 3975 6350
F 0 "R8" V 4055 6350 50  0000 C CNN
F 1 "1k" V 3975 6350 50  0000 C CNN
F 2 "rc03_vert" H 3975 6350 60  0001 C CNN
	1    3975 6350
	-1   0    0    1   
$EndComp
$Comp
L R R1
U 1 1
P 1000 2650
F 0 "R1" V 1080 2650 50  0000 C CNN
F 1 "10k" V 1000 2650 50  0000 C CNN
F 2 "rc03_vert" H 1000 2650 60  0001 C CNN
	1    1000 2650
	0    -1   -1   0   
$EndComp
$Comp
L ATMEGA8-P U3
U 1 1
P 2350 4500
F 0 "U3" H 1650 5750 50  0000 L BNN
F 1 "ATMEGA8-P" H 2600 3100 50  0000 L BNN
F 2 "dil_28-300_socket" H 2850 3025 50  0001 C CNN
	1    2350 4500
	1    0    0    -1  
$EndComp
$EndSCHEMATC
